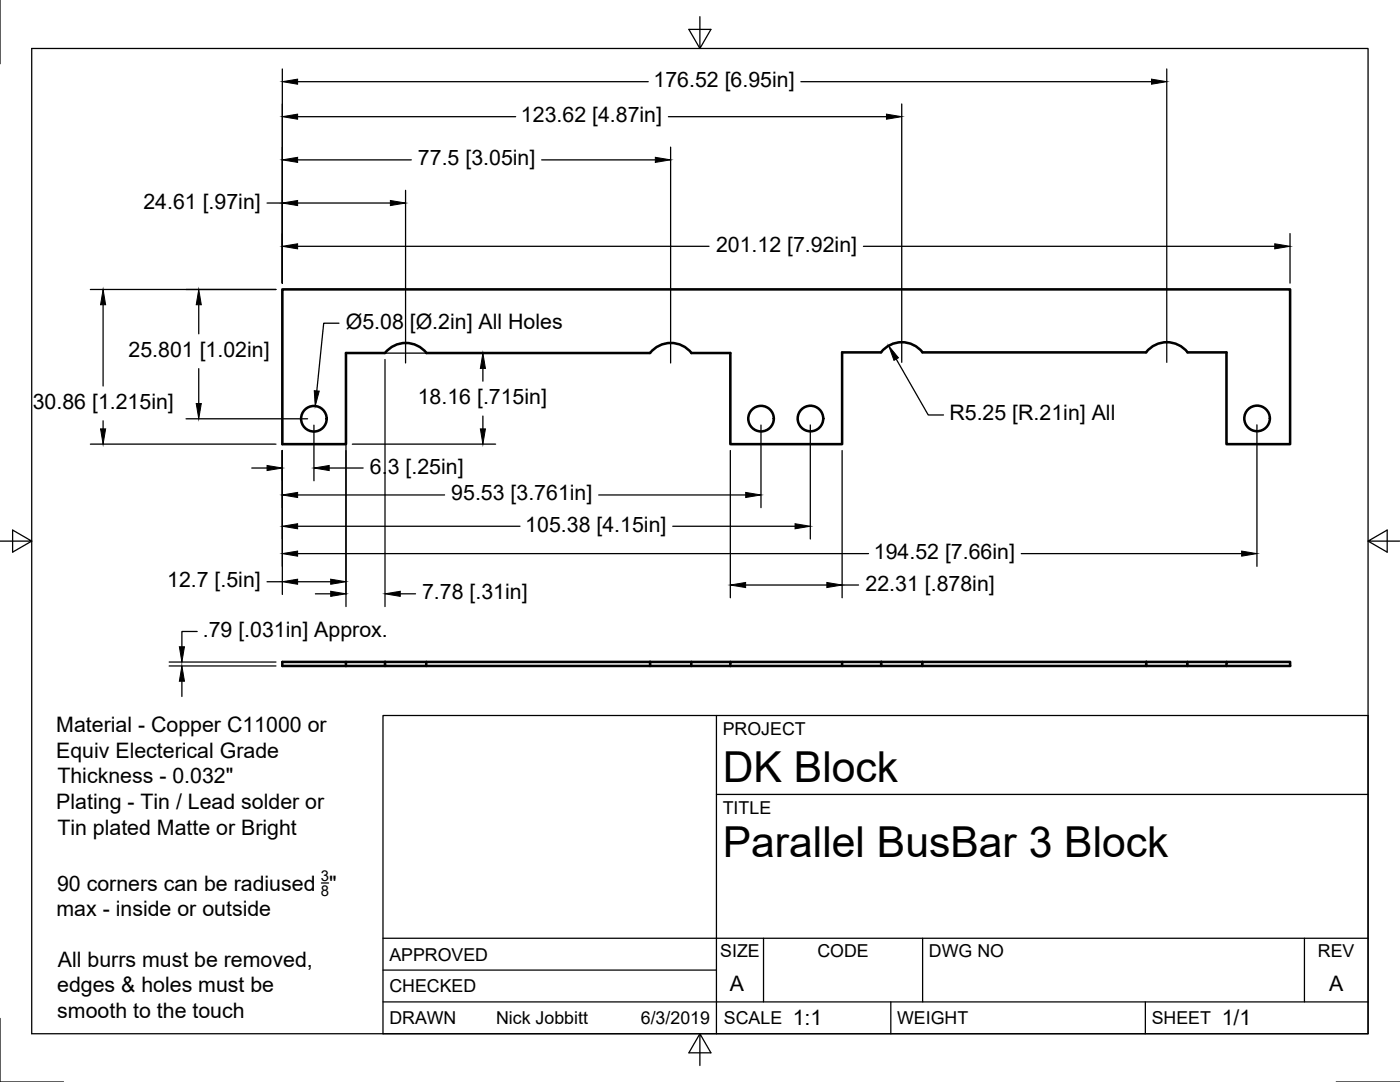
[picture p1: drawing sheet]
<svg xmlns="http://www.w3.org/2000/svg" width="279mm" height="216mm" viewBox="0 0 279 216" stroke-linecap="round" stroke-linejoin="round" font-family="sans-serif">
<!-- layer: Visible -->
<g fill="none" stroke="#000" stroke-width=".51">
<path d="M138 70.4a5.3 5.3 0 0 0-8.3 0h-44.6M175.8 70.3a5.3 5.3 0 0 1 8.3 0h44.6a5.2 5.2 0 0 1 8.3 0h7.8v18.3h12.7v-30.9h-201.2v30.9h12.7v-18.2h7.8a5.3 5.3 0 0 1 8.3 0M175.9 70.3h-7.8v18.3h-22.3v-18.2h-7.8M69 132.9v-.8h-12.7v.8h20.5M69 132.1h7.8M76.8 132.1h8.3v.8h-8.3zM85.1 132.1h44.6M85.1 132.9h44.6M129.7 132.1h8.3v.8h-8.3zM138 132.1h7.8M138 132.9h7.8M145.8 132.9h30.1"/>
<path d="M145.8 132.9v-.8h22.3v.8M168.1 132.1h7.8M175.9 132.1h8.2v.8h-8.2zM184.1 132.1h44.6M184.1 132.9h44.6M228.7 132.1h8.3v.8h-8.3zM237 132.9h20.5v-.8h-12.7v.8M237 132.1h7.8"/>
<circle cx="62.6" cy="83.6" r="2.55"/>
<circle cx="151.9" cy="83.5" r="2.55"/>
<circle cx="161.7" cy="83.5" r="2.55"/>
<circle cx="250.9" cy="83.5" r="2.55"/>
</g>
<!-- layer: Border -->
<path d="M0 0v12.7M6.3 9.7h266.7v196.6h-266.7zM139.7 3.3v6.4l2.2-3.8h-4.4l2.2 3.8M0 108h6.3l-3.8-2.2v4.4l3.8-2.2M273 108l3.8 2.2v-4.4l-3.8 2.2h6.4M0 203.2v12.7h12.7M139.7 206.3l-2.2 3.8h4.4l-2.2-3.8v6.3M266.7 215.9h12.7" fill="none" stroke="#000" stroke-width=".25"/>
<!-- layer: Titleblock -->
<path d="M76.4 142.8h196.6v63.5h-196.6zM143 158.5h130M143 142.8v63.5M76.4 199.9h196.6M76.4 193.6h66.6M76.4 187.2h196.6M152.4 187.2v12.7M177.8 199.9v6.4M184.1 187.2v12.7M228.6 199.9v6.4M260.3 187.2v12.7" fill="none" stroke="#000" stroke-width=".25"/>
<!-- layer: Dimensions -->
<g fill="none" stroke="#000" stroke-width=".25">
<path d="M56.3 13.8v42.7M59.4 16.3h70M159.8 16.3h70M232.9 13.8v58.5M59.4 31.9h22.7M59.4 23.3h43.5M80.9 38v34.4M108.1 31.9h22.7M133.4 23.3h43.5M133.8 29.4v43M180 20.7v51.6M18 57.8h37.1"/>
<path d="M53.3 40.5h3M59.4 49.1h82.1M59.4 40.5h18.5M172.3 49.1h82.1M257.5 46.6v9.9M20.6 60.8v16.2M39.7 60.8v5.8M39.7 73.6v6.9M67.6 64.5h-3l-1.4 13.5M69 71.7v49.3M70.3 70.5h28.6M76.8 71.7v49.3"/>
<path d="M96.4 73.5v2.6M178.9 71.6l6.4 11.2h3M18 88.6h37.1M20.6 84v1.6M37.1 83.6h24.3M50.2 93.4h3.1M56.3 89.9v28.7M59.4 98.8h29.3M62.7 84.8v11.1M65.7 93.4h6.8M70.3 88.6h28.6M96.4 83v2.6"/>
<path d="M119.5 98.8h29.3M145.8 89.9v29.4M151.9 84.8v16.5M161.7 84.8v22.7M168.1 89.9v29.4M250.8 84.8v28.2M53.3 116.1h3M59.4 116.1h6.6M59.4 105h44.4M59.4 110.5h113.9M62.9 118.5h3.1M79.9 118.5h3"/>
<path d="M134.3 105h24.4M148.8 116.7h16.2M168.1 116.7h3.2M203.8 110.5h44M33.8 132.9h21.3M33.8 132.1h21.3M36.3 135.9v3.1M39.3 126h-3v3.1"/>
</g>
<g fill="#000" stroke="#000" stroke-width=".2">
<path d="M56.3 16.3l3.1-.5v1zM229.8 15.8l3.1 .5-3.1 .5zM56.3 31.9l3.1-.5v1zM56.3 23.3l3.1-.5v1zM130.8 31.4l3 .5-3 .5zM176.9 22.8l3.1 .5-3.1 .5zM56.3 49.1l3.1-.5v1.1zM56.3 40.5l3.1-.5v1zM77.9 40l3 .5-3 .5zM254.4 48.6l3.1 .5-3.1 .6zM20.6 57.8l.5 3h-1zM39.7 57.8l.5 3h-1z"/>
<path d="M62.7 78h1l-.8 3zM96.4 70.5l.5 3h-1zM177.4 69l1.9 2.4-.9 .5zM20.1 85.6h1l-.5 3zM39.2 80.5h1l-.5 3.1zM53.3 92.9l3 .5-3 .5zM56.3 98.8l3.1-.5v1zM62.7 93.4l3-.5v1zM95.9 85.6h1l-.5 3zM148.8 98.3l3.1 .5-3.1 .5zM56.3 116.1l3.1-.5v1zM56.3 105l3.1-.5v1z"/>
<path d="M56.3 110.5l3.1-.5v1zM66 115.6l3 .5-3 .5zM66 118l3 .5-3 .5zM76.8 118.5l3.1-.5v1zM145.8 116.7l3-.5v1zM158.7 104.5l3 .5-3 .5zM165 116.2l3.1 .5-3.1 .5zM247.8 110l3 .5-3 .5zM36.3 132.9l.5 3h-1zM35.8 129.1h1l-.5 3z"/>
</g>
<!-- layer: Annotations -->
<path d="M64.2 176.2h1.4" fill="none" stroke="#000" stroke-width=".25"/>
<g font-size="8.5">
<text x="144.3" y="156">DK Block</text>
<text x="144.3" y="171">Parallel BusBar 3 Block</text>
</g>
<g font-size="4.3">
<text x="130.4" y="17.4">176.52 [6.95in]</text>
<text x="104" y="24.4">123.62 [4.87in]</text>
<text x="83.4" y="33">77.5 [3.05in]</text>
<text x="28.6" y="41.6">24.61 [.97in]</text>
<text x="142.9" y="50.2">201.12 [7.92in]</text>
<text x="69" y="65.6">Ø5.08 [Ø.2in] All Holes</text>
<text x="25.7" y="71.2">25.801 [1.02in]</text>
<text x="6.5" y="81.6">30.86 [1.215in]</text>
<text x="83.4" y="80.6">18.16 [.715in]</text>
<text x="189.5" y="83.9">R5.25 [R.21in] All</text>
<text x="73.8" y="94.5">6.3 [.25in]</text>
<text x="90.1" y="99.9">95.53 [3.761in]</text>
<text x="104.8" y="106.1">105.38 [4.15in]</text>
<text x="174.4" y="111.6">194.52 [7.66in]</text>
<text x="33.4" y="117.2">12.7 [.5in]</text>
<text x="84.2" y="119.6">7.78 [.31in]</text>
<text x="172.7" y="117.8">22.31 [.878in]</text>
<text x="40.5" y="127.1">.79 [.031in] Approx.</text>
<text x="11.2" y="146.1">Material - Copper C11000 or</text>
<text x="11.2" y="151.2">Equiv Electerical Grade</text>
<text x="11.2" y="161.4">Plating - Tin / Lead solder or</text>
<text x="11.5" y="156.3">Thickness - 0.032&quot;</text>
<text x="11.5" y="166.5">Tin plated Matte or Bright</text>
<text x="11.4" y="177.7">90 corners can be radiused &quot;</text>
<text x="11.3" y="182.8">max - inside or outside</text>
<text x="11.6" y="192.9">All burrs must be removed,</text>
<text x="145.7" y="197.7">A</text>
<text x="265.2" y="197.7">A</text>
<text x="11.4" y="198">edges &amp; holes must be</text>
<text x="11.4" y="203.2">smooth to the touch</text>
<text x="158.2" y="204.6">1:1</text>
<text x="243.8" y="204.6">1/1</text>
</g>
<g font-size="3.5">
<text x="144.3" y="146.6">PROJECT</text>
<text x="144.3" y="162.3">TITLE</text>
<text x="77.7" y="191.7">APPROVED</text>
<text x="143.7" y="191">SIZE</text>
<text x="163.1" y="191">CODE</text>
<text x="185.4" y="191">DWG NO</text>
<text x="263" y="191">REV</text>
<text x="77.7" y="198">CHECKED</text>
<text x="77.7" y="204.4">DRAWN</text>
<text x="99" y="204.4">Nick Jobbitt</text>
<text x="127.9" y="204.4">6/3/2019</text>
<text x="144.5" y="204.4">SCALE</text>
<text x="179" y="204.4">WEIGHT</text>
<text x="229.8" y="204.4">SHEET</text>
</g>
<g font-size="3">
<text x="64.1" y="175.8">3</text>
<text x="64.1" y="178.7">8</text>
</g>
</svg>
